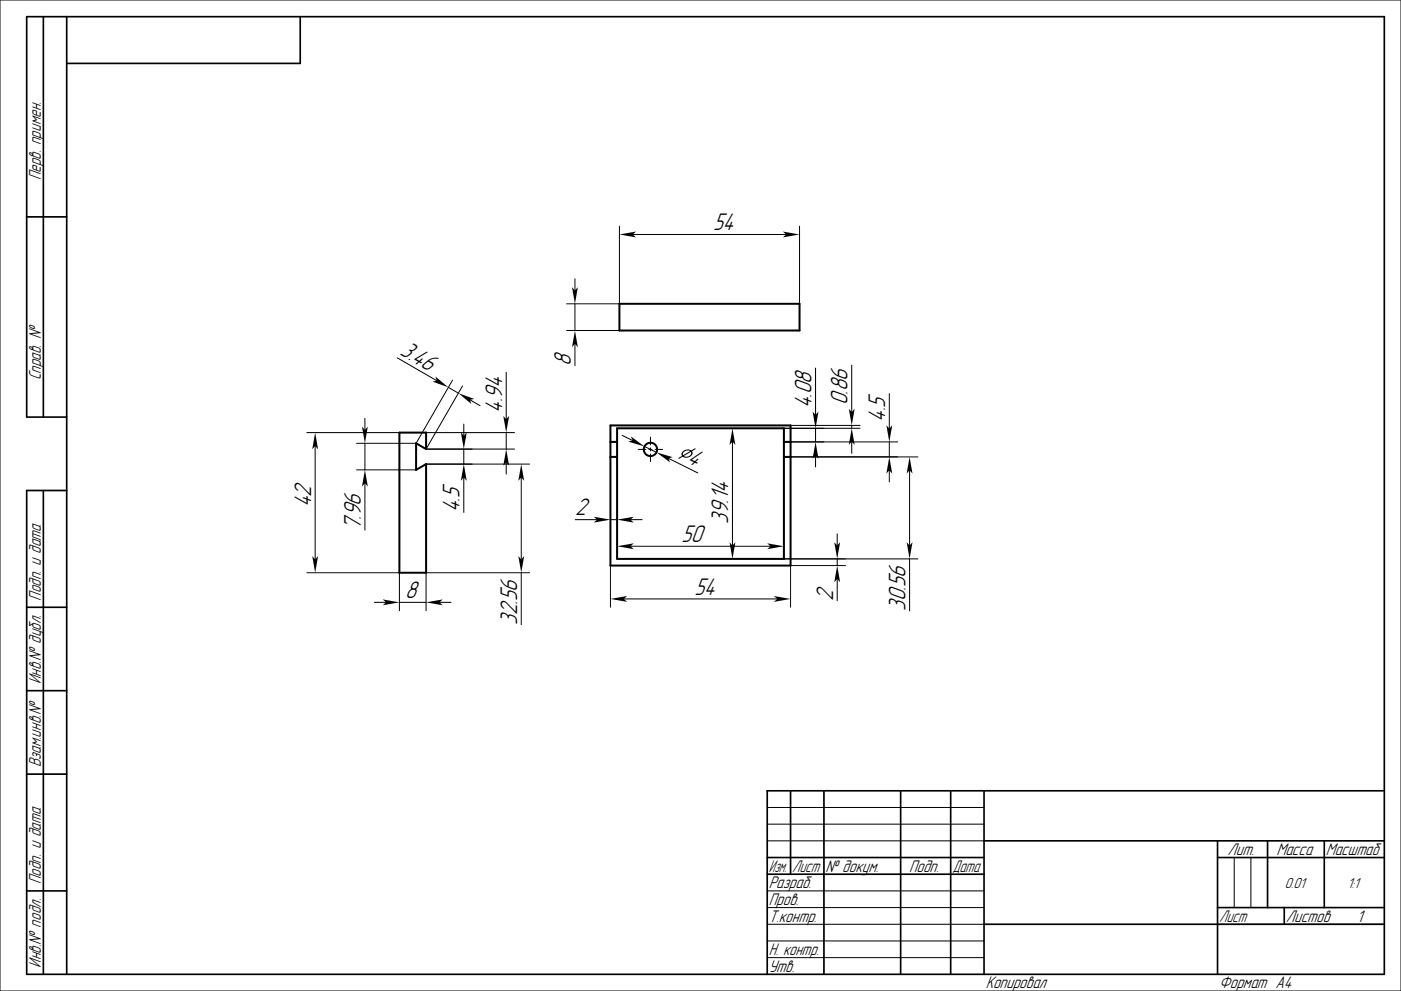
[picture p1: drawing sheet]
<svg xmlns="http://www.w3.org/2000/svg" width="420mm" height="297mm" viewBox="0 0 420 297" stroke-linecap="round" stroke-linejoin="round" font-family="sans-serif">
<g fill="none" stroke="#000" stroke-width=".3">
<path d="M0 0h420v297h-420zM185.7 67.8v23.3h-15.8M189.7 70.3h46M239.7 67.8v23.3M169.9 99.1h15.8M172.4 83.6v3.5M172.4 91.1v8M119.1 107.2l11.8 6.9M134.4 116.1l3 1.7M135.7 113.9l-11 19h-17.8M138.7 115.7l-11 18.9h26.6M140.9 119.8l3 1.8"/>
<path d="M151.8 111.6v14.1M172.4 103.1v6.5M244.5 110.3v14.1M255.3 109.4v14.1M266.6 118v10.4M92 129.7h27.7M94.5 133.7v34M109.4 125.4v3.5M109.4 132.9v7.9M127.7 139.1h31.1M127.7 129.7h26.6M139 127.1v3.5"/>
<path d="M139 134.6v4.5M151.8 129.7v4.9M151.8 138.6v3.5M186.5 130.5l3.1 1.5M191.3 134.7h2.3M193.2 133.8l3.6 1.8M194.5 134.7h1M195 131v2.3M195 134.2v.9M195 136.1v2.3M196.4 134.7h2.3M200.4 137.4l8.8 4.3"/>
<path d="M219.6 132.4v31.1M235 128.4h22.8M235 132.4h34.1M235 136.9h40.2M237 127.5h20.8M244.5 128.4v4M244.5 136.4v3.5M255.3 127.5v.9M255.3 132.4v3.5M266.6 132.4v4.5M106.9 140.8h17.8M109.4 144.8v14.1"/>
<path d="M139 143.1v10.5M156.3 143.1v24.6M172.4 155.7h6.6M183 155.7h2M189 155.7h3.5M251 160v3.5M266.6 140.9v3.5M272.7 140.9v22.6M92 171.7h27.7v11.3M156.3 171.7v15.5M158.8 171.7h-31.1v11.3M183 169.5v12.5"/>
<path d="M187 179.5h46M189 163.7h42M235 167.5h40.2M251 167.5v2M251 173.5v6.6M253.5 169.5h-16.5v12.5M272.7 167.5v15.6M112.2 180.5h3.5M119.7 180.5h8M131.7 180.5h3.5M230 252h65M230 242h65"/>
<path d="M230 247h65M370 257v15M375 257v15M230 277h65M230 267h65M230 272h65M365 277h50M230 282h65M230 287h65"/>
</g>
<g fill="none" stroke="#000" stroke-width=".5">
<path d="M13 5v120M20 5v287M90 5v14h-70M8 65h12M20 125h-12v-120h407v287h-407v-145h12M13 147v145M8 182h12M8 207h12M8 232h12M237 237v25M247 237v55M270 237v55"/>
<path d="M285 237v55M295 237v55M415 237h-185v55M230 257h65M295 252h120M365 257h50M365 252v40M380 252v20M397 252v20M8 267h12M230 262h65M295 277h120"/>
<path d="M365 272h50M385 272v5"/>
</g>
<g fill="none" stroke="#000" stroke-width=".6">
<path d="M185.7 91.1h54v8h-54zM119.7 129.7h8v4.9l-3-1.7v7.9l3-1.7v32.6h-8zM183 127.5h54v42h-54zM183 136.9h2M183 132.4h2M185 128.4h50v39.1h-50zM235 136.9h2M235 132.4h2"/>
<circle cx="195" cy="134.7" r="2"/>
</g>
<g fill="#000">
<path d="M185.7 70.3l5-.9-1 .9 1 .9z" fill-rule="evenodd"/>
<path d="M234.7 69.4l5 .9-5 .9 1-.9z" fill-rule="evenodd"/>
<path d="M171.5 86.1l.9 1 .8-1-.8 5z" fill-rule="evenodd"/>
<path d="M130.5 112.8l3.9 3.3-4.8-1.7 1.3-.3z" fill-rule="evenodd"/>
<path d="M137.4 117.8l4.8 1.8-1.3 .2 .4 1.3z" fill-rule="evenodd"/>
<path d="M172.4 99.1l.8 5-.8-1-.9 1z" fill-rule="evenodd"/>
<path d="M94.5 129.7l.9 5-.9-1-.9 1z" fill-rule="evenodd"/>
<path d="M108.5 127.9l.9 1 .9-1-.9 5z" fill-rule="evenodd"/>
<path d="M138.2 129.6l.8 1 .9-1-.9 5z" fill-rule="evenodd"/>
<path d="M150.9 124.7l.9 1 .8-1-.8 5z" fill-rule="evenodd"/>
<path d="M151.8 134.6l.8 5-.8-1-.9 1z" fill-rule="evenodd"/>
<path d="M189.1 130.8l4.1 3-4.9-1.4 1.3-.4z" fill-rule="evenodd"/>
<path d="M196.8 135.6l4.9 1.4-1.3 .4 .5 1.2z" fill-rule="evenodd"/>
<path d="M204.7 135.3l1-.5 .8-.1 .7 .3 1.1-.6 .3 .1-1.1 .7 .1 .9-.7 .8-1.2 .3-1-.3-1.3 .6v-.3l1-.6-.1-.6zM205 136.7l.7 .2 .9-.2 .5-.6v-.6zM205 135.5l-.3 .5 .1 .4 2.1-1.2-.9-.2z" fill-rule="evenodd"/>
<path d="M219.6 128.4l.9 5-.9-1-.9 1z" fill-rule="evenodd"/>
<path d="M243.6 123.4l.9 1 .9-1-.9 5z" fill-rule="evenodd"/>
<path d="M244.5 132.4l.9 5-.9-1-.9 1z" fill-rule="evenodd"/>
<path d="M254.5 122.5l.8 1 .9-1-.9 5z" fill-rule="evenodd"/>
<path d="M255.3 128.4l.9 5-.9-1-.8 1z" fill-rule="evenodd"/>
<path d="M265.7 127.4l.9 1 .9-1-.9 5z" fill-rule="evenodd"/>
<path d="M109.4 140.8l.9 5-.9-1-.9 1z" fill-rule="evenodd"/>
<path d="M139 139.1l.9 5-.9-1-.8 1z" fill-rule="evenodd"/>
<path d="M156.3 139.1l.8 5-.8-1-.9 1z" fill-rule="evenodd"/>
<path d="M178 154.9l5 .8-5 .9 1-.9z" fill-rule="evenodd"/>
<path d="M185 155.7l5-.8-1 .8 1 .9z" fill-rule="evenodd"/>
<path d="M266.6 136.9l.9 5-.9-1-.9 1z" fill-rule="evenodd"/>
<path d="M272.7 136.9l.9 5-.9-1-.9 1z" fill-rule="evenodd"/>
<path d="M93.6 166.7l.9 1 .9-1-.9 5z" fill-rule="evenodd"/>
<path d="M127.7 180.5l5-.9-1 .9 1 .9z" fill-rule="evenodd"/>
<path d="M155.4 166.7l.9 1 .8-1-.8 5z" fill-rule="evenodd"/>
<path d="M183 179.5l5-.9-1 .9 1 .9z" fill-rule="evenodd"/>
<path d="M185 163.7l5-.9-1 .9 1 .9z" fill-rule="evenodd"/>
<path d="M218.7 162.5l.9 1 .9-1-.9 5z" fill-rule="evenodd"/>
<path d="M230 162.8l5 .9-5 .9 1-.9z" fill-rule="evenodd"/>
<path d="M250.1 162.5l.9 1 .9-1-.9 5z" fill-rule="evenodd"/>
<path d="M251 169.5l.9 5-.9-1-.9 1z" fill-rule="evenodd"/>
<path d="M271.8 162.5l.9 1 .9-1-.9 5z" fill-rule="evenodd"/>
<path d="M114.7 179.6l5 .9-5 .9 1-.9z" fill-rule="evenodd"/>
<path d="M232 178.6l5 .9-5 .9 1-.9z" fill-rule="evenodd"/>
</g>
<g font-size="6.7">
<text x="213.8" y="69">54</text>
<text x="119.7" y="106.2" transform="rotate(30 119.7 106.2)">3.46</text>
<text x="171.1" y="109.6" transform="rotate(-90 171.1 109.6)">8</text>
<text x="150.5" y="123.7" transform="rotate(-90 150.5 123.7)">4.94</text>
<text x="243.2" y="122.4" transform="rotate(-90 243.2 122.4)">4.08</text>
<text x="254.1" y="121.5" transform="rotate(-90 254.1 121.5)">0.86</text>
<text x="265.3" y="126.4" transform="rotate(-90 265.3 126.4)">4.5</text>
<text x="205.7" y="138.6" transform="rotate(26 205.7 138.6)">4</text>
<text x="93.2" y="152.1" transform="rotate(-90 93.2 152.1)">42</text>
<text x="137.8" y="153.6" transform="rotate(-90 137.8 153.6)">4.5</text>
<text x="172.4" y="154.5">2</text>
<text x="108.1" y="158.9" transform="rotate(-90 108.1 158.9)">7.96</text>
<text x="218.3" y="157" transform="rotate(-90 218.3 157)">39.14</text>
<text x="204.3" y="162.5">50</text>
<text x="121.5" y="179.3">8</text>
<text x="208.2" y="178.3">54</text>
<text x="249.7" y="180.1" transform="rotate(-90 249.7 180.1)">2</text>
<text x="271.4" y="183.1" transform="rotate(-90 271.4 183.1)">30.56</text>
<text x="155" y="187.2" transform="rotate(-90 155 187.2)">32.56</text>
</g>
<g font-size="4.7">
<text x="12.2" y="54" transform="rotate(-90 12.2 54)">Перв. примен.</text>
<text x="12.2" y="114" transform="rotate(-90 12.2 114)">Справ. №</text>
<text x="12.2" y="180" transform="rotate(-90 12.2 180)">Подп. и дата</text>
<text x="12.2" y="205" transform="rotate(-90 12.2 205)">Инв.№ дубл.</text>
<text x="12.2" y="230" transform="rotate(-90 12.2 230)">Взам.инв.№</text>
<text x="368" y="256.2">Лит.</text>
<text x="382.7" y="256.2">Масса</text>
<text x="397.5" y="256.2">Масштаб</text>
<text x="230.5" y="261.3">Изм.</text>
<text x="237.5" y="261.3">Лист</text>
<text x="247.5" y="261.3">№ докум.</text>
<text x="272.5" y="261.3">Подп.</text>
<text x="285.5" y="261.3">Дата</text>
<text x="12.2" y="265" transform="rotate(-90 12.2 265)">Подп. и дата</text>
<text x="230.5" y="266.3">Разраб.</text>
<text x="230.5" y="271.3">Пров.</text>
<text x="230.5" y="276.3">Т.контр.</text>
<text x="365.5" y="276.2">Лист</text>
<text x="385.5" y="276.2">Листов</text>
<text x="406.8" y="276.3">1</text>
<text x="230.5" y="286.3">Н. контр.</text>
<text x="12.2" y="290" transform="rotate(-90 12.2 290)">Инв.№ подл.</text>
<text x="230.5" y="291.3">Утв.</text>
<text x="295.5" y="296.3">Копировал</text>
<text x="365.5" y="296.3">Формат A4</text>
</g>
<g font-size="4">
<text x="385.2" y="266">0.01</text>
<text x="404" y="266">1:1</text>
</g>
</svg>
